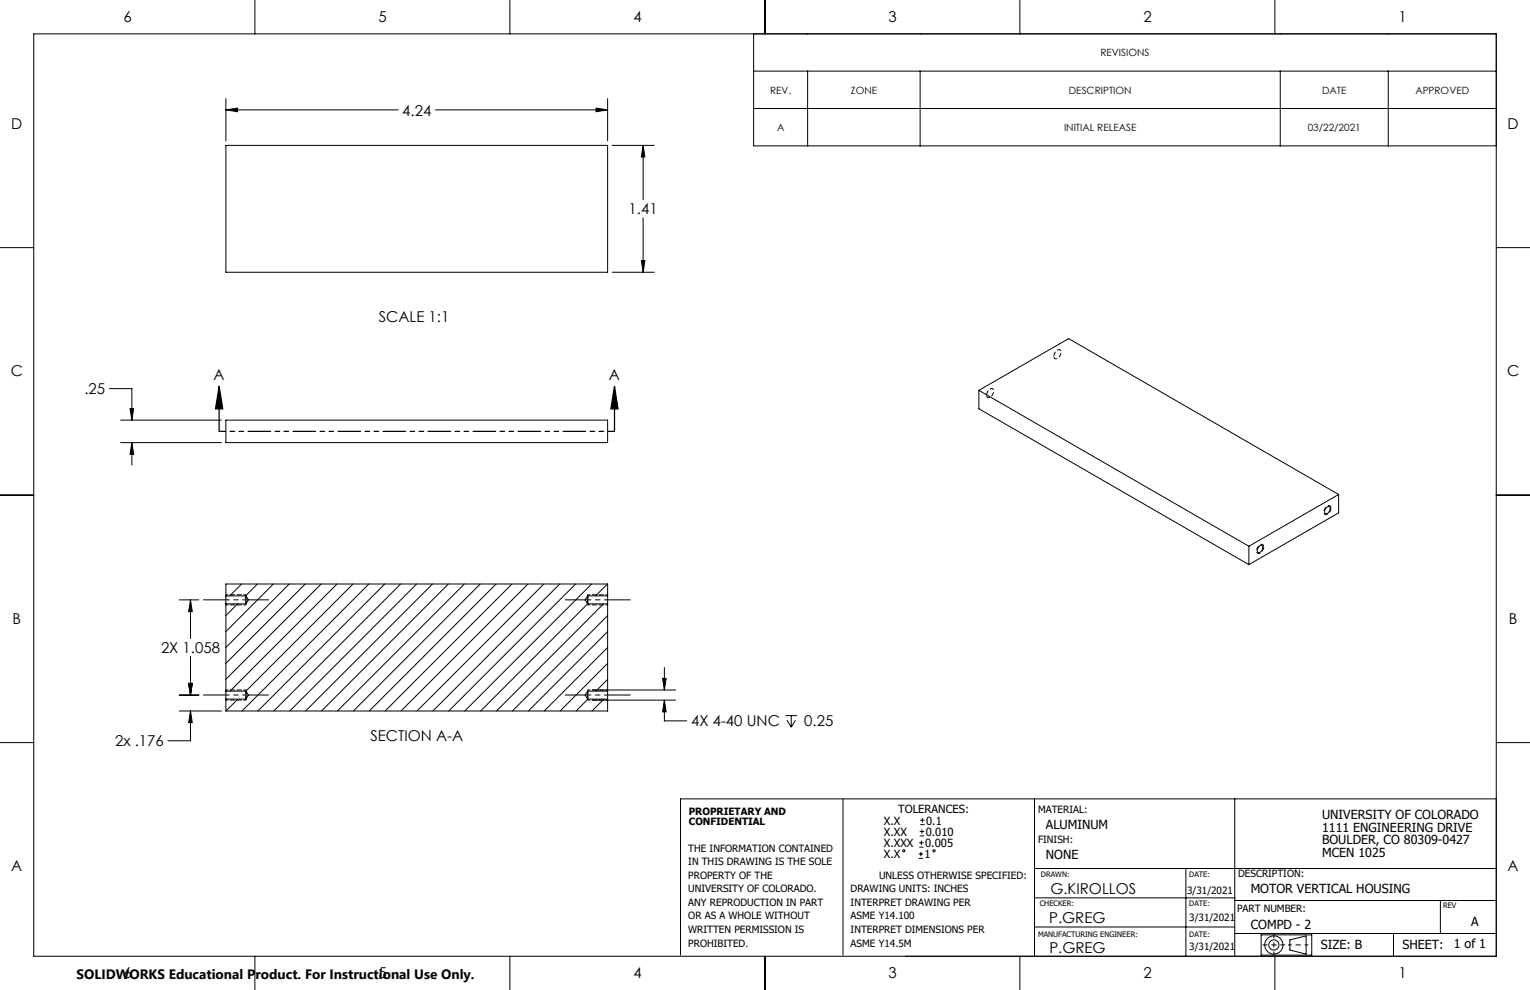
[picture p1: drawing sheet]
<svg xmlns="http://www.w3.org/2000/svg" width="432mm" height="279mm" viewBox="0 0 432 279" stroke-linecap="round" stroke-linejoin="round" font-family="sans-serif">
<g fill="none" stroke="#000" stroke-width=".28">
<path d="M9.5 9.6h412.8v260.3h-412.8zM71.9 0v9.6M143.9 0v9.6M212.7 9.6v31.6h209.6M215.9 0v9.6M287.8 0v9.6M359.8 0v9.6M63.7 31l3.4-.5v1zM63.7 27.8v12M63.7 31h48.7M122.9 31h48.6M168.2 30.5l3.3 .5-3.3 .5z"/>
<path d="M171.5 27.8v12M212.7 20.1h209.6M212.7 30.6h209.6M227.9 20.1v21.1M259.7 20.1v21.1M361.3 20.1v21.1M391.8 20.1v21.1M63.7 41h107.8v35.8h-107.8zM172.8 41h11.9M181.5 41l.5 3.3h-1zM181.5 41v15.4M0 69.9h9.5"/>
<path d="M172.8 76.8h11.9M181 73.5h1l-.5 3.3zM181.5 61.5v15.3M422.3 69.9h9.5M30.9 109.7h6.3v8.9M34 118.6h28.5M36.7 115.3h1l-.5 3.3zM63.7 118.6h107.8v6.3h-107.8zM276.3 110.2l76.2 44M276.3 110.2l25.3-14.6 76.2 44M276.3 110.2v5.2l76.2 43.9M0 139.7h9.5"/>
<path d="M34 124.9h28.5M37.2 124.9l.5 3.3h-1zM37.2 124.9v6.4M377.8 139.6l-25.3 14.6M377.8 139.6v5.1l-25.3 14.6M422.2 139.7h9.6M352.5 154.2v5.1M355.4 154.2a.63 .63 0 0 1 .9-.2 .63 .63 0 0 1 0 1 .87 .87 0 0 1-.5 .8 .87 .87 0 0 1-.9-.1v-.7zM374.3 143.3a.63 .63 0 0 1 1-.2 .63 .63 0 0 1 0 .9 .87 .87 0 0 1-.5 .8 .87 .87 0 0 1-.9-.1v-.7zM50.6 169.3h5.5M53.8 169.3l.5 3.3h-1.1zM53.8 169.3v10.9"/>
<path d="M63.7 168.2v2.2M63.7 168.2v-3.4h107.8v3.4M63.7 170.4v24.7M63.7 168.2h5.7M63.7 170.4h5.7M67.1 170.4l-3.4 3.3M68.2 164.8l-3.4 3.4M69.4 168.2v2.2M69.4 168.2l.7 1.1-.7 1.1M72.7 164.8l-3.4 3.4M77.2 164.8l-13.5 13.5M81.6 164.8l-17.9 17.9"/>
<path d="M86.1 164.8l-22.4 22.4M90.6 164.8l-26.9 26.9M95.1 164.8l-30.2 30.3M99.6 164.8l-30.2 30.3M104.1 164.8l-35.8 35.9M108.6 164.8l-35.8 35.9M113.1 164.8l-35.8 35.9M117.6 164.8l-35.8 35.9M122.1 164.8l-35.8 35.9M126.5 164.8l-35.8 35.9M131.1 164.8l-35.9 35.9M135.5 164.8l-35.8 35.9"/>
<path d="M140 164.8l-35.8 35.9M144.5 164.8l-35.8 35.9M149 164.8l-35.8 35.9M153.5 164.8l-35.8 35.9M158 164.8l-35.8 35.9M162.5 164.8l-35.9 35.9M165.8 170.4l-30.2 30.3M165.8 168.2v2.2M165.8 168.2h5.7M165.8 168.2l-.7 1.1 .7 1.1M165.8 170.4h5.7M167 164.8l-35.8 35.9"/>
<path d="M170.3 170.4l-30.2 30.3M171.5 164.8l-3.4 3.4M171.5 173.7l-26.9 27M171.5 178.3l-22.4 22.4M171.5 168.2v2.2M171.5 170.4v24.7M50.6 196.2h5.5M53.2 192.9h1.1l-.5 3.3zM53.8 185.2v11M63.7 195.1v2.2M63.7 197.3v3.4M63.7 195.1h5.7"/>
<path d="M63.7 197.3h5.7M67.1 197.3l-3.3 3.4M69.4 195.1v2.2M69.4 195.1l.7 1.1-.7 1.1M165.8 195.1v2.2M165.8 195.1l-.7 1.1 .7 1.1M165.8 195.1h5.7M165.8 197.3h5.7M165.9 197.3l-3.3 3.4M167.2 194.7h23.5M167.2 197.6h23.5M170.4 197.3l-3.3 3.4"/>
<path d="M171.5 182.7l-17.9 18M171.5 187.2l-13.4 13.5M171.5 191.7l-3.3 3.4M171.5 195.1v2.2M171.5 197.3v3.4h-107.8M187 191.5h1l-.5 3.2zM187.5 197.6l.5 3.3h-1zM187.5 197.6v5.8h6.4M187.5 188.4v6.3M0 209.6h9.5M50.6 200.7h11.9M53.8 200.7l.5 3.2h-1.1z"/>
<path d="M53.8 200.7v8.4h-6.4M221.7 202h3.2M222.1 203.3l1.2 1.9M223.3 202v3.2M224.5 203.3l-1.2 1.9M422.3 209.6h9.5M237.9 225.5v44.1M259.4 239.1h1.3M259.4 237.8h1.3M259.6 235.9h1.2M259.6 234.7h1.2M259.7 232.7h1.2"/>
<path d="M259.7 231.5h1.2M260 237.2v1.3M260.2 234.1v1.2M260.3 230.9v1.2M292 225.5v44.4M348.5 225.5v44.4M422.3 225.5h-230.2v44.1M259.3 242.3h1.2M259.3 241h1.2M259.9 240.4v1.3M292 245.1h130.3M292.1 253.4h56.5"/>
<path d="M334.7 245.1v24.8M348.5 254.1h73.6M406.5 254.1v9.4M71.9 269.9v9.5M143.9 269.9v9.5M215.9 269.9v9.5M287.8 269.9v9.5M292 261.6h56.5M348.5 263.5h73.6M355.9 263.8h14.3v5.8h-14.3zM359.8 269.9v9.5M364 265.3l4.6-1.2v5.2l-4.6-1.2z"/>
<path d="M393.3 263.5v6.4"/>
<circle cx="255.1" cy="240.1" r=".31"/>
<circle cx="263.6" cy="240.1" r=".31"/>
<circle cx="359.5" cy="266.7" r="1.43"/>
<circle cx="359.5" cy="266.7" r="2.57"/>
</g>
<path d="M61.8 109l1.1 6.4h-2.1zM61.8 109v12.7M173.4 109l1 6.4h-2zM173.4 109v12.7" fill="none" stroke="#000" stroke-width=".35"/>
<path d="M278.4 111.5a.74 .74 0 0 0 .7 .8 .74 .74 0 0 0 .8-.6 1.14 1.14 0 0 0 .6-1.1 1.14 1.14 0 0 0-.7-1 2.04 2.04 0 0 0-1.4 1.9M297.4 100.5a.74 .74 0 0 0 .7 .8 .74 .74 0 0 0 .8-.6 1.14 1.14 0 0 0 .6-1 1.14 1.14 0 0 0-.7-1 2.04 2.04 0 0 0-1.4 1.8M356.6 154.3a1.56 1.56 0 0 1-1.8 1.8 1.68 1.68 0 0 1 1.6-2.4l.2 .6M375.6 143.4a1.56 1.56 0 0 1-1.8 1.7 1.68 1.68 0 0 1 1.6-2.4l.2 .7" fill="none" stroke="#000" stroke-width=".28" stroke-dasharray="1.3 .6" stroke-dashoffset="-.1" stroke-linecap="butt"/>
<path d="M57.4 169.3h18.4M159.5 169.3h18.4M57.4 196.1h18.4M159.5 196.1h18.4" fill="none" stroke="#000" stroke-width=".28" stroke-dasharray="15.2 1.3 1.3 1.3" stroke-dashoffset="8"/>
<path d="M173.4 121.7h-111.5" fill="none" stroke="#000" stroke-width=".35" stroke-dasharray="6.3 1.3 1.3 1.3 1.3 1.3" stroke-dashoffset="4.5"/>
<path d="M356.4 266.7h6.2" fill="none" stroke="#000" stroke-width=".28" stroke-dasharray="15.2 1.3 1.3 1.3" stroke-dashoffset="14.1"/>
<path d="M359.5 263.8v5.7" fill="none" stroke="#000" stroke-width=".28" stroke-dasharray="15.2 1.3 1.3 1.3" stroke-dashoffset="14.3"/>
<path d="M363.6 266.7h5.5" fill="none" stroke="#000" stroke-width=".28" stroke-dasharray="15.2 1.3 1.3 1.3" stroke-dashoffset="14.4"/>
<path d="M69.4 170.7v-2.8M165.9 167.9v2.8M69.4 197.6v-2.9M165.9 194.7v2.9" fill="none" stroke="#000" stroke-width=".28" stroke-dasharray="1.3 .6" stroke-dashoffset=".2"/>
<path d="M63.8 167.9h5.6M63.8 170.7h5.6M171.5 170.7h-5.6M171.5 167.9h-5.6M63.8 194.7h5.6M63.8 197.6h5.6M171.5 197.6h-5.6M171.5 194.7h-5.6" fill="none" stroke="#000" stroke-width=".28" stroke-dasharray="1.3 .6" stroke-dashoffset=".7"/>
<g fill="#000">
<path d="M168.2 30.5l3.3 .5-3.3 .5zM63.7 31l3.4-.5v1zM181 73.5h1l-.5 3.3zM181.5 41l.5 3.3h-1zM36.7 115.3h1l-.5 3.3zM37.2 124.9l.5 3.3h-1zM53.8 200.7l.5 3.2h-1.1zM53.2 192.9h1.1l-.5 3.3zM53.2 192.9h1.1l-.5 3.3zM53.8 169.3l.5 3.3h-1.1zM187 191.5h1l-.5 3.2zM187.5 197.6l.5 3.3h-1z"/>
<path d="M173.4 109l1 6.4h-2zM61.8 109l1.1 6.4h-2.1z"/>
</g>
<g font-size="4.2">
<text x="34.8" y="6.2">6</text>
<text x="106.8" y="6.2">5</text>
<text x="178.7" y="6.2">4</text>
<text x="250.7" y="6.2">3</text>
<text x="322.7" y="6.2">2</text>
<text x="394.6" y="6.2">1</text>
<text x="113.5" y="32.6">4.24</text>
<text x="3.2" y="36.3">D</text>
<text x="425.5" y="36.3">D</text>
<text x="177.4" y="60.5">1.41</text>
<text x="106.9" y="90.8">SCALE 1:1</text>
<text x="3" y="106.2">C</text>
<text x="60.3" y="107.2">A</text>
<text x="171.8" y="107.2">A</text>
<text x="425.3" y="106.2">C</text>
<text x="23.8" y="111.3">.25</text>
<text x="3.5" y="176">B</text>
<text x="425.8" y="176">B</text>
<text x="45.4" y="184.3">2X 1.058</text>
<text x="104.5" y="209.1">SECTION A-A</text>
<text x="195" y="205">4X 4-40 UNC</text>
<text x="227" y="205">0.25</text>
<text x="32.5" y="210.6">2x .176</text>
<text x="3.2" y="245.9">A</text>
<text x="425.5" y="245.9">A</text>
<text x="296.4" y="252.4">G.KIROLLOS</text>
<text x="296.1" y="260.5">P.GREG</text>
<text x="296.2" y="269.1">P.GREG</text>
<text x="34.8" y="276">6</text>
<text x="106.8" y="276">5</text>
<text x="178.7" y="276">4</text>
<text x="250.7" y="276">3</text>
<text x="322.7" y="276">2</text>
<text x="394.6" y="276">1</text>
</g>
<text font-size="3.8" x="21.6" y="276.3">SOLIDWORKS Educational Product. For Instructional Use Only.</text>
<g font-size="3.5">
<text x="295.2" y="233.9">ALUMINUM</text>
<text x="373.1" y="231.2">UNIVERSITY OF COLORADO</text>
<text x="373.1" y="234.8">1111 ENGINEERING DRIVE</text>
<text x="373.1" y="238.3">BOULDER, CO 80309-0427</text>
<text x="295.2" y="242.3">NONE</text>
<text x="373.1" y="241.8">MCEN 1025</text>
<text x="353" y="252">MOTOR VERTICAL HOUSING</text>
<text x="353" y="262.1">COMPD - 2</text>
<text x="415.2" y="261.2">A</text>
<text x="372.8" y="267.9">SIZE: B</text>
<text x="395.8" y="267.7">SHEET:</text>
<text x="410.3" y="267.6">1 of 1</text>
</g>
<g font-size="3.2">
<text x="249.5" y="232.7">X.X</text>
<text x="253.5" y="229.5">TOLERANCES:</text>
<text x="261.4" y="232.7">0.1</text>
<text x="249.5" y="235.9">X.XX</text>
<text x="249.5" y="239.1">X.XXX</text>
<text x="261.1" y="239.1">0.005</text>
<text x="261.2" y="235.9">0.010</text>
<text x="249.5" y="242.2">X.X</text>
<text x="260.9" y="242.2">1</text>
</g>
<g font-size="2.8">
<text x="310.6" y="15.9">REVISIONS</text>
<text x="217.4" y="26.4">REV.</text>
<text x="240.1" y="26.4">ZONE</text>
<text x="301.7" y="26.4">DESCRIPTION</text>
<text x="373.1" y="26.4">DATE</text>
<text x="399.4" y="26.4">APPROVED</text>
<text x="219.3" y="36.9">A</text>
<text x="300.3" y="36.9">INITIAL RELEASE</text>
<text x="369.1" y="36.9">03/22/2021</text>
<text x="194.4" y="229.9">PROPRIETARY AND</text>
<text x="194.4" y="232.7">CONFIDENTIAL</text>
<text x="293" y="229.6">MATERIAL:</text>
<text x="293" y="237.9">FINISH:</text>
<text x="194.3" y="240.4">THE INFORMATION CONTAINED</text>
<text x="194.3" y="244.2">IN THIS DRAWING IS THE SOLE</text>
<text x="194.3" y="248">PROPERTY OF THE</text>
<text x="194.3" y="251.9">UNIVERSITY OF COLORADO.</text>
<text x="240.1" y="251.9">DRAWING UNITS: INCHES</text>
<text x="248.1" y="248">UNLESS OTHERWISE SPECIFIED:</text>
<text x="349.4" y="247.4">DESCRIPTION:</text>
<text x="194.3" y="255.7">ANY REPRODUCTION IN PART</text>
<text x="240.1" y="255.7">INTERPRET DRAWING PER</text>
<text x="335" y="252.3">3/31/2021</text>
<text x="349.1" y="257.5">PART NUMBER:</text>
<text x="194.3" y="259.5">OR AS A WHOLE WITHOUT</text>
<text x="194.3" y="263.3">WRITTEN PERMISSION IS</text>
<text x="240.1" y="259.5">ASME Y14.100</text>
<text x="240.1" y="263.3">INTERPRET DIMENSIONS PER</text>
<text x="335.6" y="260.1">3/31/2021</text>
<text x="194.3" y="267.1">PROHIBITED.</text>
<text x="240.1" y="267.1">ASME Y14.5M</text>
<text x="335.6" y="268.1">3/31/2021</text>
</g>
<g font-size="2.1">
<text x="293.8" y="247.4">DRAWN:</text>
<text x="335.6" y="247.4">DATE:</text>
<text x="293.5" y="255.7">CHECKER:</text>
<text x="335.6" y="255.7">DATE:</text>
<text x="407.3" y="256.3">REV</text>
<text x="293" y="264.5">MANUFACTURING ENGINEER:</text>
<text x="335.6" y="264.5">DATE:</text>
</g>
</svg>
